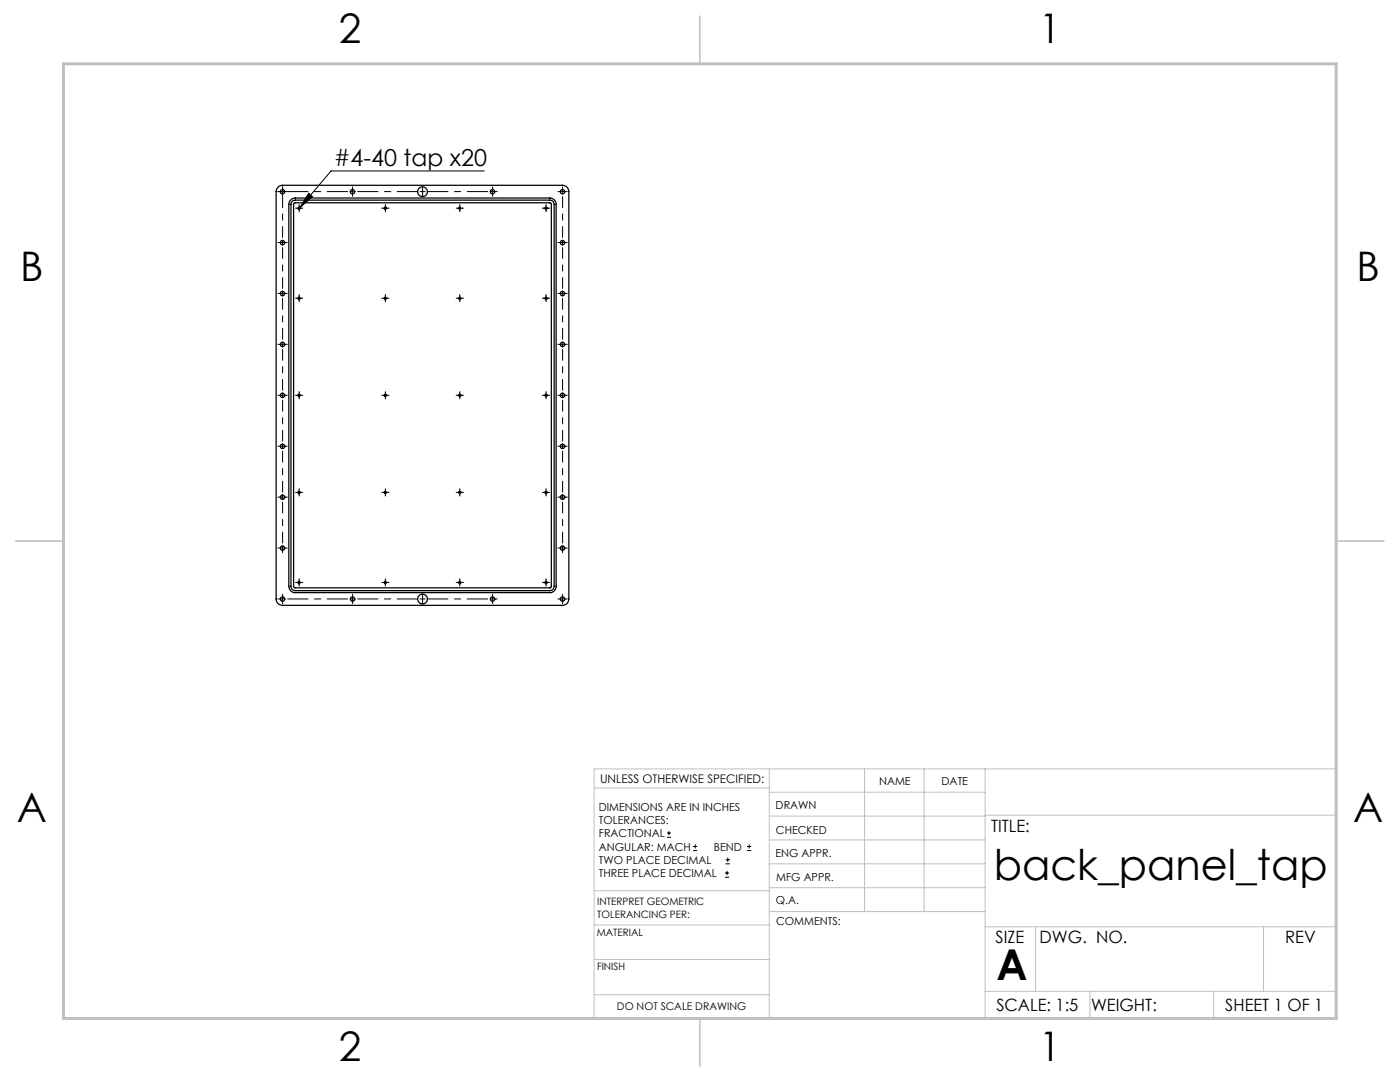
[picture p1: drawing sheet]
<svg xmlns="http://www.w3.org/2000/svg" width="279mm" height="216mm" viewBox="0 0 279 216" stroke-linecap="round" stroke-linejoin="round" font-family="sans-serif">
<g fill="none" stroke="#000" stroke-width=".2">
<path d="M61.6 38.6l.8 .6-2.5 2.2zM69.9 38.2h.9M70.3 37.7v1M96.7 34.1h-30.6l-6.2 7.3M55.9 48.4h1M56.4 47.9v1M59.2 41.6h1M59.2 59.5h1M59.7 41.1v1M59.7 59v1M76.4 41.6h1M76.4 59.5h1"/>
<path d="M76.9 41.1v1M76.9 59v1M91.3 41.6h1M91.3 59.5h1M91.8 41.1v1M91.8 59v1M108.4 41.6h1.1M108.4 59.5h1.1M109 41.1v1M109 59v1M111.8 48.4h.9M112.3 47.9v1"/>
<path d="M59.2 78.9h1M59.7 78.4v1M76.4 78.9h1M76.9 78.4v1M91.3 78.9h1M91.8 78.4v1M108.4 78.9h1.1M109 78.4v1M59.2 98.2h1M59.7 97.8v1M76.4 98.2h1M76.9 97.8v1"/>
<path d="M91.3 98.2h1M91.8 97.8v1M108.4 98.2h1.1M109 97.8v1M59.2 116.2h1M59.7 115.7v1M69.9 119.5h.9M70.3 119v1M76.4 116.2h1M76.9 115.7v1M91.3 116.2h1M91.8 115.7v1"/>
<path d="M108.4 116.2h1.1M109 115.7v1M111.8 119.5h.9M112.3 119v1M133.1 167.1h.8M133.1 166.2h.8M133.5 165.8v.9M138.3 169.7h.8M138.3 168.9h.8M138.7 168.5v.8M144.7 175h.8M144.7 174.2h.8"/>
<path d="M144.8 172.4h.9M144.8 171.6h.9M145.1 173.8v.8M145.2 171.1v.9M149.1 169.7h.8M149.1 168.9h.8M149.5 168.5v.8"/>
</g>
<g fill="none" stroke="#000" stroke-width=".2" stroke-dasharray="15.2 1.3 1.3 1.3">
<path d="M55.9 38.2h-.4M56.4 38.2v-.5M56.4 38.2h-.5M56.4 38.2v.5M56.4 38.2h.5M56.4 37.7v-.4M56.4 38.7v.5M56.9 38.2h.4M70.4 37.7v-.4M70.4 38.7v.5M84.3 38.2v-.5M84.3 38.2h-.5"/>
<path d="M84.3 38.2v.5M84.3 38.2h.5M84.3 37.7v-.4M84.3 38.7v.5M98.3 38.2v-.5M98.3 38.2h-.5M98.3 38.2v.5M98.3 38.2h.5M98.3 37.7v-.4M98.3 38.7v.5M98.8 38.2h.4M111.8 38.2h-.5"/>
<path d="M112.3 38.2v-.5M112.3 38.2h-.5M112.3 38.2v.5M112.3 38.2h.5M112.3 37.7v-.4M112.8 38.2h.4M55.9 48.4h-.4M55.9 58.6h-.4M56.4 58.6v-.5M56.4 58.6h-.5M56.4 58.6v.5M56.4 58.6h.5"/>
<path d="M56.9 48.4h.4M56.9 58.6h.4M59.2 41.5h-.2M59.2 59.5h-.2M59.7 41v-.2M59.7 42v.3M59.7 59v-.2M59.7 60v.2M60.2 41.5h.2M60.2 59.5h.2M76.4 41.5h-.2M76.4 59.5h-.2"/>
<path d="M76.9 41v-.2M76.9 42v.3M76.9 59v-.2M76.9 60v.2M77.4 41.5h.2M77.4 59.5h.2M91.3 41.5h-.3M91.3 59.5h-.3M91.8 41v-.2M91.8 42v.3M91.8 59v-.2M91.8 60v.2"/>
<path d="M92.3 41.5h.2M92.3 59.5h.2M108.5 41.5h-.2M108.5 59.5h-.2M109 41v-.2M109 42v.3M109 59v-.2M109 60v.2M109.5 41.5h.2M109.5 59.5h.2M111.8 48.4h-.5M111.8 58.6h-.5"/>
<path d="M112.3 58.6v-.5M112.3 58.6h-.5M112.3 58.6v.5M112.3 58.6h.5M112.8 48.4h.4M112.8 58.6h.4M55.9 68.7h-.4M55.9 78.9h-.4M56.4 68.7v-.5M56.4 68.7h-.5M56.4 68.7v.5M56.4 68.7h.5"/>
<path d="M56.4 78.9v-.5M56.4 78.9h-.5M56.4 78.9v.5M56.4 78.9h.5M56.9 68.7h.4M56.9 78.9h.4M59.2 78.9h-.2M59.7 78.4v-.3M59.7 79.4v.2M60.2 78.9h.2M76.4 78.9h-.2M76.9 78.4v-.3"/>
<path d="M76.9 79.4v.2M77.4 78.9h.2M91.3 78.9h-.3M91.8 78.4v-.3M91.8 79.4v.2M92.3 78.9h.2M108.5 78.9h-.2M109 78.4v-.3M109 79.4v.2M109.5 78.9h.2M111.8 68.7h-.5M111.8 78.9h-.5"/>
<path d="M112.3 68.7v-.5M112.3 68.7h-.5M112.3 68.7v.5M112.3 68.7h.5M112.3 78.9v-.5M112.3 78.9h-.5M112.3 78.9v.5M112.3 78.9h.5M112.8 68.7h.4M112.8 78.9h.4M55.9 89h-.4M55.9 99.2h-.4"/>
<path d="M56.4 89v-.5M56.4 89h-.5M56.4 89v.5M56.4 89h.5M56.4 99.2v-.5M56.4 99.2h-.5M56.4 99.2v.5M56.4 99.2h.5M56.9 89h.4M56.9 99.2h.4M59.2 98.2h-.2M59.7 97.7v-.2"/>
<path d="M59.7 98.7v.3M60.2 98.2h.2M76.4 98.2h-.2M76.9 97.7v-.2M76.9 98.7v.3M77.4 98.2h.2M91.3 98.2h-.3M91.8 97.7v-.2M91.8 98.7v.3M92.3 98.2h.2M108.5 98.2h-.2M109 97.7v-.2"/>
<path d="M109 98.7v.3M109.5 98.2h.2M111.8 89h-.5M111.8 99.2h-.5M112.3 89v-.5M112.3 89h-.5M112.3 89v.5M112.3 89h.5M112.3 99.2v-.5M112.3 99.2h-.5M112.3 99.2v.5M112.3 99.2h.5"/>
<path d="M112.8 89h.4M112.8 99.2h.4M55.9 109.4h-.4M55.9 119.5h-.4M56.4 109.4v-.5M56.4 109.4h-.5M56.4 109.4v.5M56.4 109.4h.5M56.4 109.9v.4M56.4 119.5v-.5M56.4 119.5h-.5M56.4 119.5v.5"/>
<path d="M56.4 119.5h.5M56.4 119v-.4M56.9 109.4h.4M59.2 116.2h-.2M59.7 115.7v-.2M59.7 116.7v.2M60.2 116.2h.2M70.4 119v-.4M76.4 116.2h-.2M76.9 115.7v-.2M76.9 116.7v.2M77.4 116.2h.2"/>
<path d="M84.3 119.5v-.5M84.3 119.5h-.5M84.3 119.5v.5M84.3 119.5h.5M84.3 119v-.4M91.3 116.2h-.3M91.8 115.7v-.2M91.8 116.7v.2M92.3 116.2h.2M98.3 119.5v-.5M98.3 119.5h-.5M98.3 119.5v.5"/>
<path d="M98.3 119.5h.5M98.3 119v-.4M98.8 119.5h.4M108.5 116.2h-.2M109 115.7v-.2M109 116.7v.2M109.5 116.2h.2M111.8 109.4h-.5M111.8 119.5h-.5M112.3 109.4v-.5M112.3 109.4h-.5M112.3 109.4v.5"/>
<path d="M112.3 109.4h.5M112.3 109.9v.4M112.3 119v-.4M112.8 109.4h.4M112.8 119.5h.4M56.4 120v.4M70.4 120v.4M84.3 120v.4M98.3 120v.4M112.3 120v.4"/>
</g>
<g fill="none" stroke="#000" stroke-width=".2" stroke-dasharray="15.2 1.3 1.3 1.3" stroke-dashoffset="13.1">
<path d="M56.4 57.6v-8.2M56.4 47.4v-8.2M112.3 57.6v-8.2M112.3 47.4v-8.2M56.4 77.9v-8.2M56.4 67.7v-8.1M112.3 77.9v-8.2M112.3 67.7v-8.1M56.4 98.2v-8.2M56.4 88v-8.1M112.3 98.2v-8.2M112.3 88v-8.1"/>
<path d="M56.4 108.4v-8.2M112.3 108.4v-8.2"/>
</g>
<path d="M57.4 38.2h12M71.4 38.2h11.9M85.3 38.2h12M57.4 119.5h12M71.4 119.5h11.9M85.3 119.5h12" fill="none" stroke="#000" stroke-width=".2" stroke-dasharray="15.2 1.3 1.3 1.3" stroke-dashoffset="11.2"/>
<g fill="none" stroke="#c0c0c0" stroke-width=".2">
<path d="M118.6 157.2h34.9M153.5 153.4v49.8M153.5 158.1h43.1M172.5 153.4v28.5M184.4 153.4v28.5M196.6 153.4v49.8M266.7 153.4h-148.1v49.8M266.7 153.3v49.9h-240M118.6 177.7h35M153.5 167.6h43.1M153.5 162.8h43.1M153.5 172.4h43.1"/>
<path d="M153.5 177.1h43.1M196.6 162.7h70.1M118.6 198.5h34.9M118.6 191.5h34.9M118.6 184.6h35M153.6 181.9h43M196.6 197.8h70.1M196.6 184.9h70.1M206.7 184.9v12.9M217.5 197.8v5.4M242.2 197.8v5.4M252.2 184.9v12.9"/>
</g>
<path d="M139.7 3.2v9.5M3.1 107.9h9.6M266.7 107.9h9.5M139.7 203.2v9.6" fill="none" stroke="#c0c0c0" stroke-width=".3"/>
<path d="M12.7 12.7h254v190.5h-254z" fill="none" stroke="#c0c0c0" stroke-width=".6"/>
<path d="M61.6 38.6l.8 .6-2.5 2.2z" fill="#000"/>
<g fill="none" stroke="#000" stroke-width=".25">
<path d="M55.3 37.5l.4-.3 .7-.2h55.9a1.26 1.26 0 0 1 1.2 1.2v81.3a1.21 1.21 0 0 1-1.2 1.3h-55.9a1.26 1.26 0 0 1-1.3-1.3v-81.3zM57.9 40.1l.3-.4 .7-.2h50.8a1.26 1.26 0 0 1 1.3 1.3v76.2a1.21 1.21 0 0 1-1.3 1.3h-50.8a1.26 1.26 0 0 1-1.3-1.3v-76.2zM58.3 40.2l.4-.3h51a.84 .84 0 0 1 .9 .9v76.2a.85 .85 0 0 1-.9 .9h-50.8a.84 .84 0 0 1-.8-.9v-76.4zM58.7 40.6l.1-.1h51l.2 .1v76.6h-51.3l-.1-.1z"/>
<circle cx="56.4" cy="38.3" r=".45"/>
<circle cx="70.4" cy="38.3" r=".45"/>
<circle cx="84.3" cy="38.3" r=".98"/>
<circle cx="98.3" cy="38.3" r=".45"/>
<circle cx="112.3" cy="38.3" r=".45"/>
<circle cx="56.4" cy="48.4" r=".45"/>
<circle cx="56.4" cy="58.6" r=".45"/>
<circle cx="59.7" cy="59.5" r=".23"/>
<circle cx="59.7" cy="41.5" r=".22"/>
<circle cx="76.9" cy="59.5" r=".23"/>
<circle cx="76.9" cy="41.5" r=".22"/>
<circle cx="91.7" cy="59.5" r=".23"/>
<circle cx="91.7" cy="41.5" r=".22"/>
<circle cx="109" cy="59.5" r=".23"/>
<circle cx="109" cy="41.5" r=".22"/>
<circle cx="112.3" cy="48.4" r=".45"/>
<circle cx="112.3" cy="58.6" r=".45"/>
<circle cx="56.4" cy="68.7" r=".45"/>
<circle cx="56.4" cy="78.9" r=".45"/>
<circle cx="59.7" cy="78.9" r=".23"/>
<circle cx="76.9" cy="78.9" r=".23"/>
<circle cx="91.7" cy="78.9" r=".23"/>
<circle cx="109" cy="78.9" r=".23"/>
<circle cx="112.3" cy="68.7" r=".45"/>
<circle cx="112.3" cy="78.9" r=".45"/>
<circle cx="56.4" cy="89.1" r=".45"/>
<circle cx="56.4" cy="99.2" r=".45"/>
<circle cx="59.7" cy="98.3" r=".22"/>
<circle cx="76.9" cy="98.3" r=".22"/>
<circle cx="91.7" cy="98.3" r=".22"/>
<circle cx="109" cy="98.3" r=".22"/>
<circle cx="112.3" cy="89.1" r=".45"/>
<circle cx="112.3" cy="99.2" r=".45"/>
<circle cx="56.4" cy="109.4" r=".45"/>
<circle cx="56.4" cy="119.5" r=".45"/>
<circle cx="59.7" cy="116.2" r=".22"/>
<circle cx="70.4" cy="119.5" r=".45"/>
<circle cx="76.9" cy="116.2" r=".22"/>
<circle cx="84.3" cy="119.5" r=".98"/>
<circle cx="91.7" cy="116.2" r=".22"/>
<circle cx="98.3" cy="119.5" r=".45"/>
<circle cx="109" cy="116.2" r=".22"/>
<circle cx="112.3" cy="119.5" r=".45"/>
<circle cx="112.3" cy="109.4" r=".45"/>
</g>
<path d="M22.3 183.2h83.6v17h-83.6z" fill="#fff"/>
<g font-size="8.5">
<text x="198.3" y="175.5">back_panel_tap</text>
<text x="198.9" y="195.5">A</text>
</g>
<g font-size="8.1">
<text x="67.6" y="8.5">2</text>
<text x="207.3" y="8.5">1</text>
<text x="4" y="56.2">B</text>
<text x="270.7" y="56.2">B</text>
<text x="3.3" y="164.1">A</text>
<text x="270" y="164.1">A</text>
<text x="67.6" y="211.7">2</text>
<text x="207.3" y="211.7">1</text>
</g>
<text font-size="4.7" x="66.6" y="33.1">#4-40 tap x20</text>
<g font-size="3.4">
<text x="197.8" y="166">TITLE:</text>
<text x="198.7" y="188.1">SIZE</text>
<text x="207.5" y="188.1">DWG. NO.</text>
<text x="256.5" y="188.2">REV</text>
<text x="198.8" y="201.7">SCALE: 1:5</text>
<text x="217.7" y="201.8">WEIGHT:</text>
<text x="244.5" y="201.7">SHEET 1 OF 1</text>
</g>
<text font-size="2.4" x="119.8" y="156.2">UNLESS OTHERWISE SPECIFIED:</text>
<g font-size="2.2">
<text x="119.5" y="161.8">DIMENSIONS ARE IN INCHES</text>
<text x="154.8" y="161.4">DRAWN</text>
<text x="175.4" y="156.6">NAME</text>
<text x="187.9" y="156.7">DATE</text>
<text x="119.5" y="164.4">TOLERANCES:</text>
<text x="119.5" y="167.1">FRACTIONAL</text>
<text x="154.9" y="166.3">CHECKED</text>
<text x="119.5" y="169.7">ANGULAR: MACH</text>
<text x="119.5" y="172.4">TWO PLACE DECIMAL</text>
<text x="142.5" y="169.7">BEND</text>
<text x="154.8" y="171">ENG APPR.</text>
<text x="119.5" y="175">THREE PLACE DECIMAL</text>
<text x="154.9" y="175.7">MFG APPR.</text>
<text x="154.9" y="180.4">Q.A.</text>
<text x="154.9" y="184.6">COMMENTS:</text>
</g>
<text font-size="2.1" x="123.1" y="201.6">DO NOT SCALE DRAWING</text>
<g font-size="2">
<text x="119.2" y="180.6">INTERPRET GEOMETRIC</text>
<text x="119.2" y="183.1">TOLERANCING PER:</text>
<text x="119.1" y="186.7">MATERIAL</text>
<text x="119.1" y="193.5">FINISH</text>
</g>
</svg>
